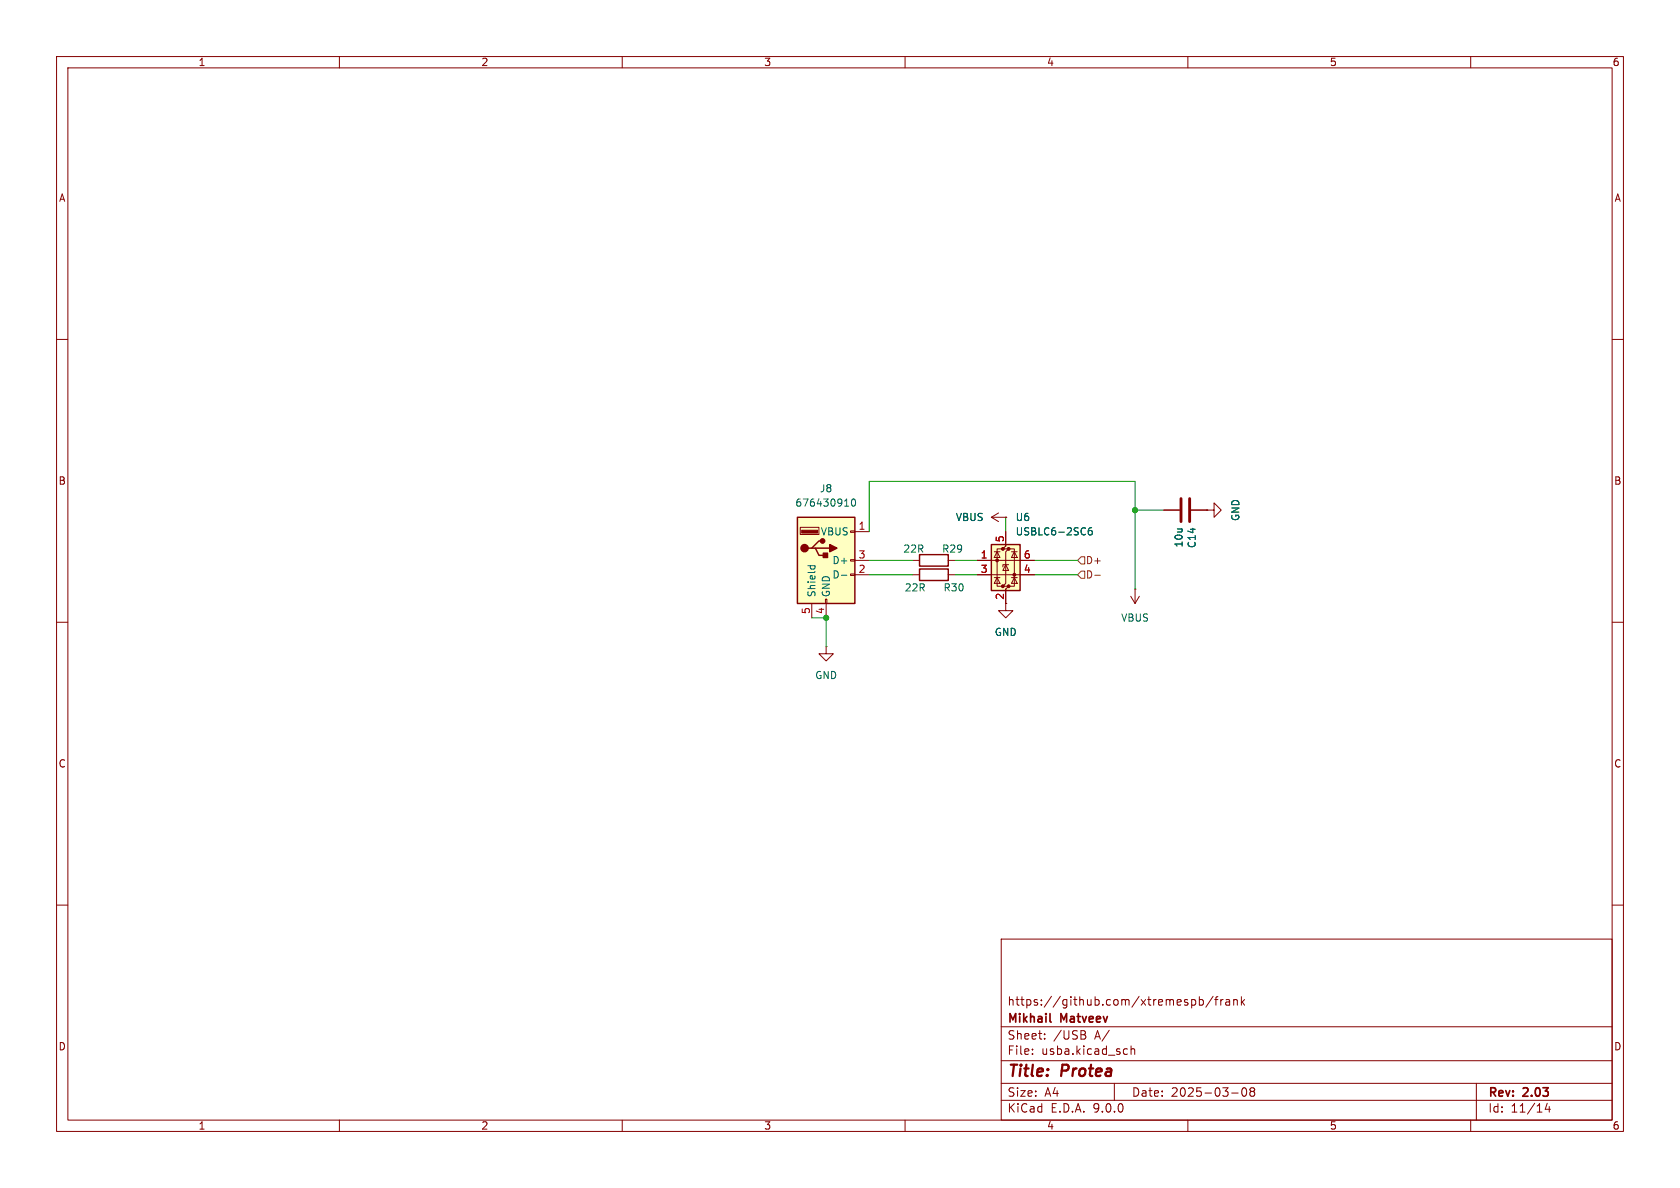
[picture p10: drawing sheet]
<svg xmlns="http://www.w3.org/2000/svg" width="297mm" height="210mm" viewBox="0 0 297 210" stroke-linecap="round" stroke-linejoin="round" font-family="sans-serif">
<g fill="none" stroke="#840000" stroke-width=".18">
<path d="M10 10h277v190h-277zM12 12h273v186h-273zM60 10v2M110 10v2M160 10v2M210 10v2M260 10v2M10 60h2M285 60h2M161.3 99.1h1.3M167.6 99.1h1.3M175.3 91.4l1.2 .8"/>
<path d="M175.3 91.4h2.5M176.5 90.7l-1.2 .7M177.8 91.4h.1M205.7 90.2h2.8M210.6 90.2h2.8M213.4 90.2h1.2v-1.3l1.3 1.3-1.3 1.2v-1.2M213.4 90.2h.1M10 110h2M161.3 101.6h1.3M167.6 101.6h1.3M177.8 106.7v1.3h1.3l-1.3 1.2-1.3-1.2h1.3M199.9 105.4l.8 1.3"/>
<path d="M200.7 104.1h.1M200.7 104.1v2.6M201.4 105.4l-.7 1.3M285 110h2M10 160h2M177 166h108v32h-108zM210.7 176.8l.4-.1 .3 .3v.4l-.2 .2h-.5M212 176.8l.5-.1 .2 .3v.4l-.1 .2h-.6M212 176.2v1.5M214.5 176.1l-1.3 2M214.7 176.7h.6M215.3 176.2l-.3 .2v1.3"/>
<path d="M215.8 176.7v1M216.2 176.7l-.2 .1-.2 .2M216.7 176.8h.6l.1 .9M217.4 177.1h-.5a.29 .29 0 0 0-.2 .3 .29 .29 0 0 0 .2 .3l.5-.1M218.1 176.8l.2-.1 .4 .1v.9M218.1 176.7v1M219.5 176.2v1.5M219.6 177.1l.4 .6M220 176.7l-.5 .6M285 160h2M60 198v2M110 198v2"/>
<path d="M160 198v2M177 194.5h108M177 191.5h108M177 187.5h108M177 181.5h108M182.5 186.3v.1M182.5 185.5v.1M184.7 183.6v.1M184.7 182.8v.1M191.6 182.9a.4 .4 0 0 1 .4 .4 .4 .4 0 0 1-.3 .4M191.7 182.3l.2 .2-.2 .3M197 191.5v3"/>
<path d="M198.9 185.4l.4 .1M199.3 186.3l-.4 .1M200 185.5l.2-.1 .3 .1 .1 .9M200 184.9v1.5M210 198v2M217.7 193.2h1.2M219.7 192.4l.2-.1a.81 .81 0 0 1 .6 .6 .81 .81 0 0 1-.3 .8l-.2 .1a.81 .81 0 0 1-.3-1.4zM221.2 192.9l-.2-.2 .2-.4 .5 .1 .1 .2-.3 .3M221.2 192.9l-.2 .3v.5l.2 .1 .5-.1 .1-.2-.1-.4-.2-.2M221.2 192.9h.3M260 198v2M261 191.5v6.5"/>
<path d="M273.5 195l-.3 1.1h.9M273.9 195.6v1"/>
</g>
<path d="M185.6 180.5l.2 .2" fill="none" stroke="#840000" stroke-width=".3"/>
<path d="M162.6 98h5v2.1h-5zM162.6 100.6h5v2h-5z" fill="none" stroke="#840000" stroke-width=".25"/>
<path d="M208.8 88.1v4.1M210.3 88.1v4.1" fill="none" stroke="#840000" stroke-width=".51"/>
<path d="M175.3 96.3h5v8.1h-5z" fill="#ffffc2"/>
<g fill="#840000" stroke="#840000" stroke-width=".18">
<circle cx="176.3" cy="99.1" r=".25"/>
<circle cx="177.3" cy="97" r=".25"/>
<circle cx="177.3" cy="103.6" r=".25"/>
<circle cx="178.3" cy="97" r=".25"/>
<circle cx="178.3" cy="103.6" r=".25"/>
<circle cx="179.3" cy="101.6" r=".25"/>
</g>
<g fill="none" stroke="#840000" stroke-width=".18">
<path d="M172.7 99.1h10.2M175.8 97.5h1M176.3 97.5l.5 1.1h-1zM177.3 97h-1v6.6h1M177.8 94v2.5l-.5 .5h1l-.5 .5v5.6l-.5 .5h1l-.5 .5v2.6M177.8 99.8l.5 1h-1zM178.3 99.8h-1v.4M178.3 97h1v6.6h-1M178.8 97.5h1M179.3 97.5l.5 1.1h-1zM146 114.3v1.3h1.3l-1.3 1.2-1.2-1.2h1.2M146 114.3h.1"/>
<path d="M172.7 101.6h10.2M175.8 102.1h1M176.3 102.1l.5 1h-1zM178.8 102.1h1M179.3 102.1l.5 1h-1z"/>
</g>
<path d="M175.3 96.3h5v8.1h-5z" fill="none" stroke="#840000" stroke-width=".25"/>
<path d="M193 93.3l-.4 .1a.86 .86 0 0 0 0 1.2l.4-.2 .1-.4-.2-.2h-.4l-.1 .2" fill="none" stroke="#006464" stroke-width=".18"/>
<path d="M141 91.4h10.1v15.3h-10.1z" fill="#ffffc2"/>
<path d="M141 91.4h10.1v15.3h-10.1zM143.5 96.9h.6l.7 1.3h1.2M144.1 96.9h2.6M145.4 95.6h-.6l-1.3 1.3h-.6" fill="none" stroke="#840000" stroke-width=".25"/>
<g fill="#840000" stroke="#840000" stroke-width=".25">
<path d="M145.5 97.8h.8v.8h-.8z"/>
<path d="M146.7 96.3l1.3 .6-1.3 .6z"/>
<circle cx="142.2" cy="96.9" r=".63"/>
<circle cx="145.4" cy="95.6" r=".38"/>
</g>
<path d="M141.7 93.7h2.8v.5h-2.8z" fill="#840000" stroke="#840000" stroke-width=".18"/>
<g fill="none" stroke="#840000" stroke-width=".18">
<path d="M141.5 93.2h3.3v1.3h-3.3zM150.4 93.9h.7v.2h-.7zM150.4 98.9h.7v.3h-.7zM151.1 94h2.6M151.1 99.1h2.6M172.7 99.1h2.6M177.8 91.4h.1M177.8 94v2.5M180.3 99.1h2.6M205.7 90.2h2.8M210.6 90.2h2.8M213.4 90.2h.1"/>
<path d="M143.5 106.7v2.5M145.9 105.9h.3v.8h-.3zM146 106.7v2.5M150.4 101.5h.7v.2h-.7zM151.1 101.6h2.6M172.7 101.6h2.6M177.8 104.1v2.6M180.3 101.6h2.6"/>
</g>
<path d="M149.3 89.5h.7M150.7 88.3l.1-.1a.68 .68 0 0 1 .5 .6 .68 .68 0 0 1-.5 .7 .84 .84 0 0 1-.1-1.2zM193 93.3l-.4 .1a.86 .86 0 0 0 0 1.2l.4-.2 .1-.4-.2-.2h-.4l-.1 .2M142.8 100h1.3M143.3 100l-.1 .4M144 100l.1 .4M148.7 101.7h1" fill="none" stroke="#006464" stroke-width=".18"/>
<path d="M191.1 98.4h.7v1.3h-.7l-.6-.6zM191.1 101h.7v1.2h-.7l-.6-.6zM193.5 101.7h1" fill="none" stroke="#725600" stroke-width=".18"/>
<path d="M153.7 94v-8.9h47v19M153.7 99.1h7.6M168.9 99.1h3.8M177.8 91.4v2.6M182.9 99.1h7.6M200.7 90.2h5M143.5 109.2h2.5v5.1M153.7 101.6h7.6M168.9 101.6h3.8M182.9 101.6h7.6" fill="none" stroke="#009600" stroke-width=".18"/>
<g fill="#009600" stroke="#009600" stroke-width=".18">
<circle cx="200.7" cy="90.2" r=".46"/>
<circle cx="146" cy="109.2" r=".46"/>
</g>
<g font-size="2.8" fill="#840000">
<text x="178" y="190.9">Title:</text>
<text x="187.7" y="190.9">Protea</text>
</g>
<g font-size="2.1" fill="#840000">
<text x="178" y="178">https://github.com/xtremespb/frank</text>
<text x="178" y="184">Sheet:</text>
<text x="178" y="181.2">Mikhail</text>
<text x="186.2" y="184">/USB</text>
<text x="187.6" y="181.2">Matveev</text>
<text x="193.6" y="184">A/</text>
<text x="178" y="186.7">File:</text>
<text x="184.1" y="186.7">usba.kicad_sch</text>
<text x="178" y="196.9">KiCad</text>
<text x="178" y="194.1">Size:</text>
<text x="184.7" y="194.1">A4</text>
<text x="185.7" y="196.9">E.D.A.</text>
<text x="193.3" y="196.9">9.0.0</text>
<text x="200" y="194.1">Date:</text>
<text x="207" y="194.1">2025-03-08</text>
<text x="263" y="194.3">Rev:</text>
<text x="263" y="196.9">Id:</text>
<text x="267.1" y="196.9">11/14</text>
<text x="269.4" y="194.3">2.03</text>
</g>
<g font-size="1.8" fill="#840000">
<text x="35" y="11.9">1</text>
<text x="85" y="11.9">2</text>
<text x="135" y="11.9">3</text>
<text x="185" y="11.9">4</text>
<text x="235" y="11.9">5</text>
<text x="285" y="11.9">6</text>
<text x="10.3" y="35.9">A</text>
<text x="285.3" y="35.9">A</text>
<text x="10.3" y="85.9">B</text>
<text x="285.3" y="85.9">B</text>
<text x="177.5" y="106.1" transform="rotate(-90 177.5 106.1)">2</text>
<text x="10.3" y="135.9">C</text>
<text x="285.3" y="135.9">C</text>
<text x="10.3" y="185.9">D</text>
<text x="285.3" y="185.9">D</text>
<text x="35" y="199.9">1</text>
<text x="85" y="199.9">2</text>
<text x="135" y="199.9">3</text>
<text x="185" y="199.9">4</text>
<text x="235" y="199.9">5</text>
<text x="285" y="199.9">6</text>
</g>
<g font-size="1.8" fill="#006464">
<text x="140.5" y="89.8">676430910</text>
<text x="144.9" y="87.2">J8</text>
<text x="145" y="94.8">VBUS</text>
<text x="168.9" y="92.3">VBUS</text>
<text x="179.5" y="94.8">USBLC6-2SC6</text>
<text x="179.5" y="92.3">U6</text>
<text x="219.3" y="92.2" transform="rotate(-90 219.3 92.2)">GND</text>
<text x="147.1" y="99.9">D+</text>
<text x="159.6" y="97.9">22R</text>
<text x="166.5" y="97.9">R29</text>
<text x="209.3" y="96.9" transform="rotate(-90 209.3 96.9)">10u</text>
<text x="211.6" y="97" transform="rotate(-90 211.6 97)">C14</text>
<text x="144.4" y="105.7" transform="rotate(-90 144.4 105.7)">Shield</text>
<text x="146.9" y="105.7" transform="rotate(-90 146.9 105.7)">GND</text>
<text x="147.1" y="102.5">D-</text>
<text x="159.9" y="104.7">22R</text>
<text x="166.7" y="104.7">R30</text>
<text x="175.8" y="112.6">GND</text>
<text x="198.1" y="110.1">VBUS</text>
<text x="144" y="120.2">GND</text>
</g>
<g font-size="1.8" fill="#a90000">
<text x="151.7" y="93.7">1</text>
<text x="177.5" y="96" transform="rotate(-90 177.5 96)">5</text>
<text x="151.7" y="98.8">3</text>
<text x="151.7" y="101.3">2</text>
<text x="173.3" y="98.8">1</text>
<text x="173.3" y="101.3">3</text>
<text x="180.9" y="98.8">6</text>
<text x="180.9" y="101.3">4</text>
<text x="143.3" y="108.7" transform="rotate(-90 143.3 108.7)">5</text>
<text x="145.8" y="108.7" transform="rotate(-90 145.8 108.7)">4</text>
</g>
<g font-size="1.8" fill="#725600">
<text x="191.9" y="99.9">D+</text>
<text x="191.9" y="102.5">D-</text>
</g>
</svg>
